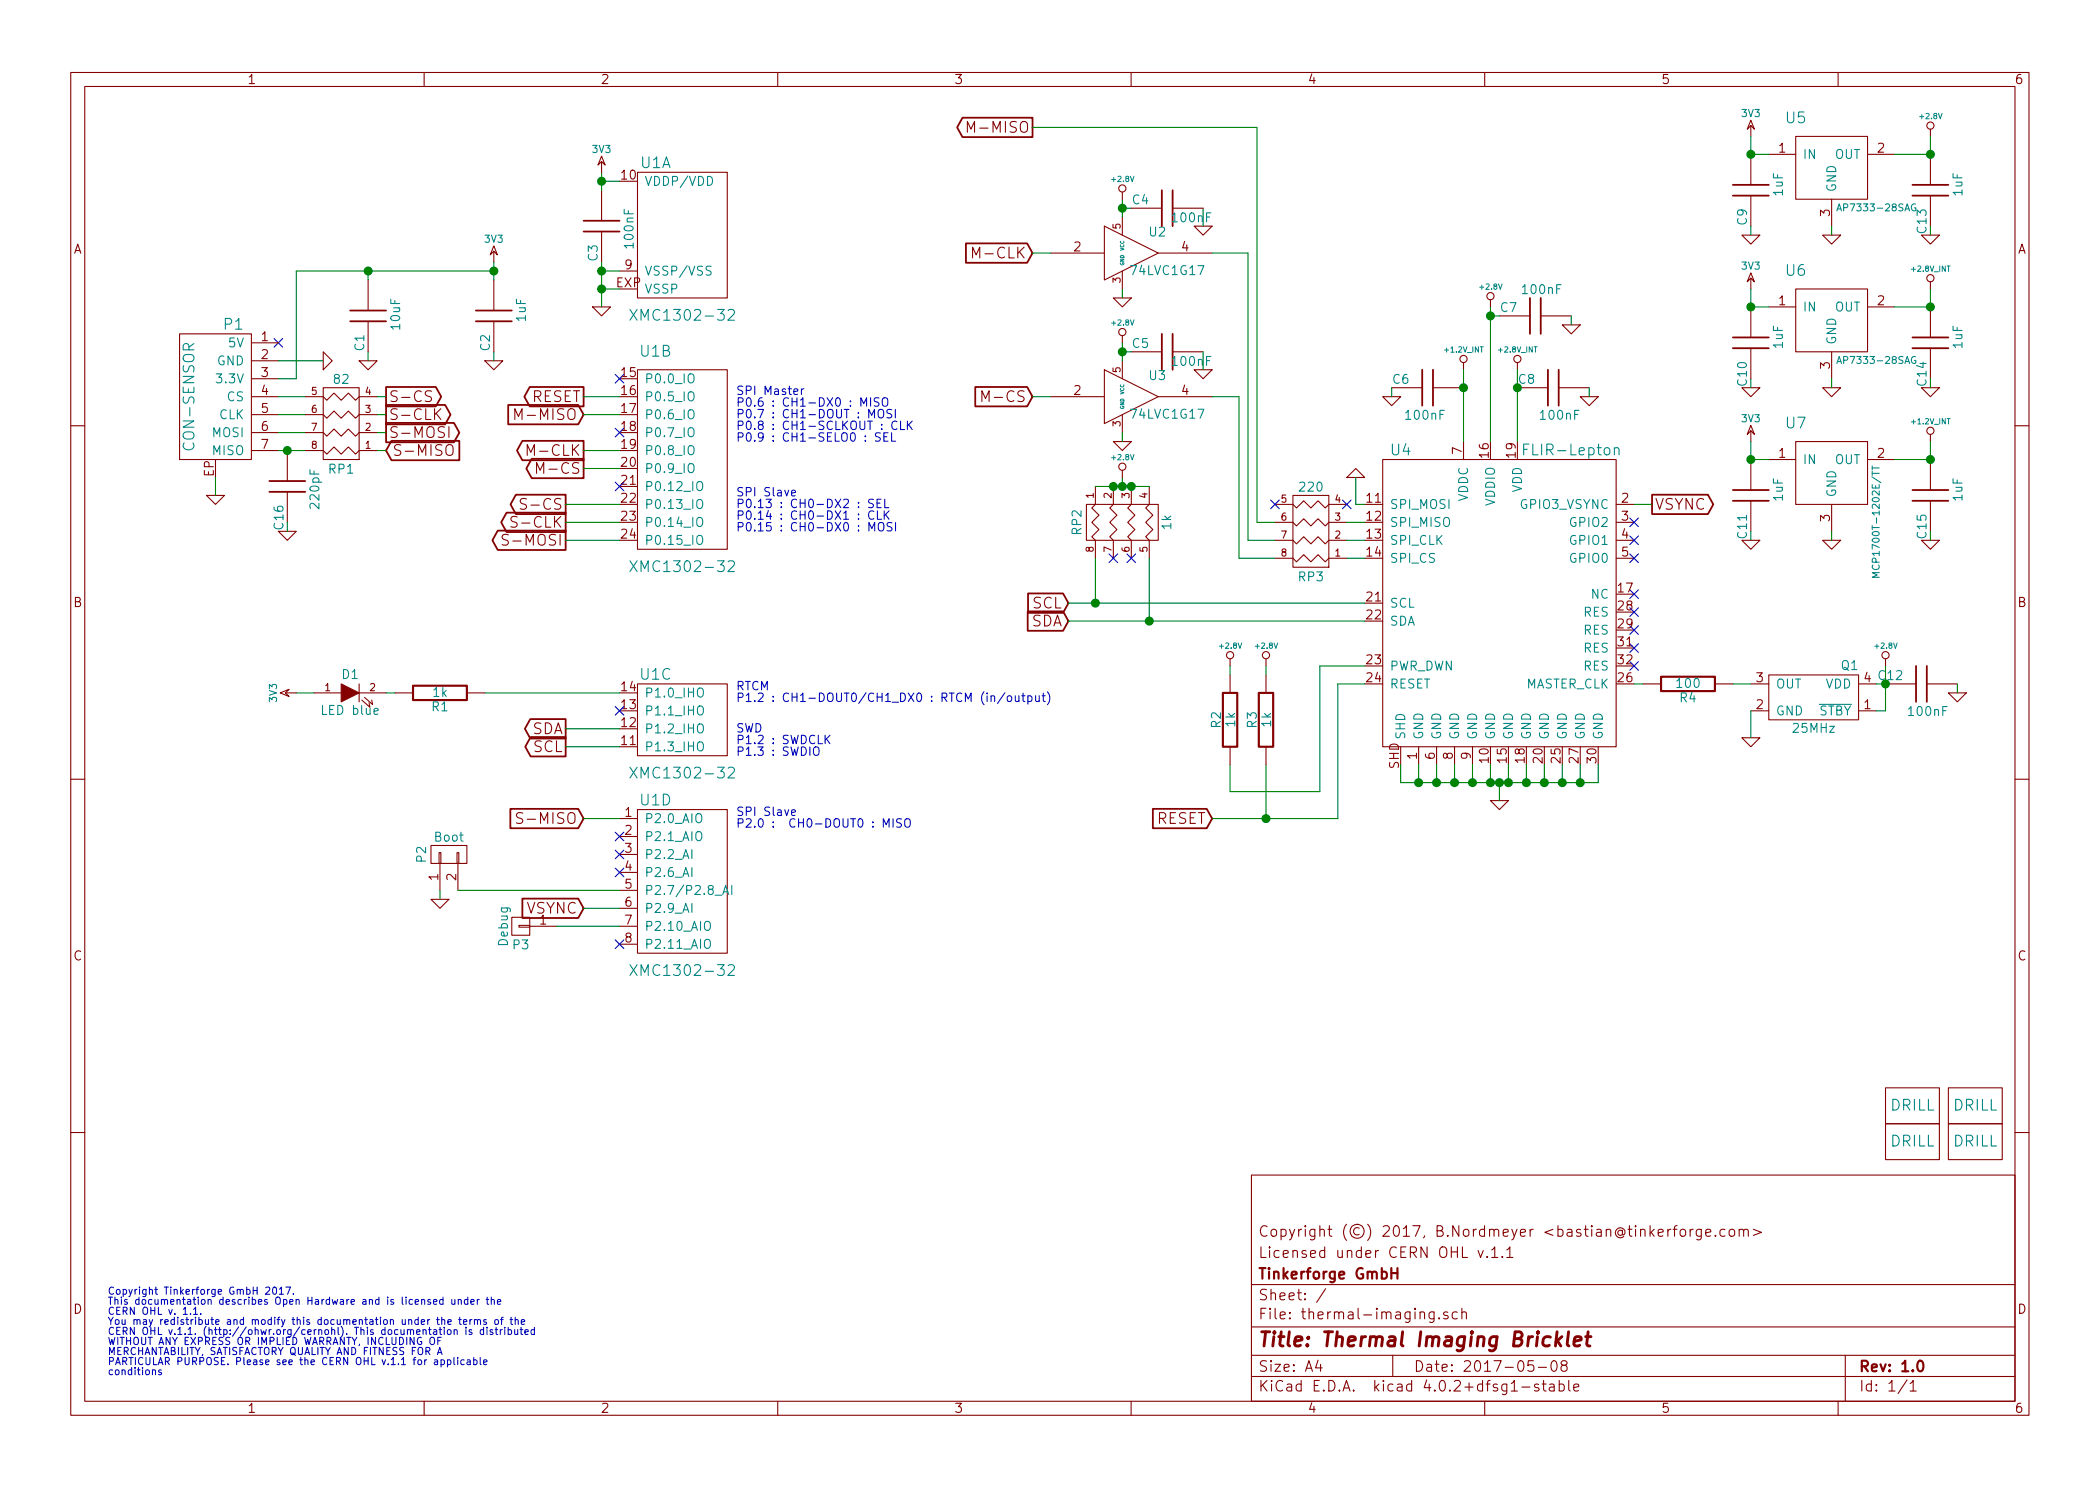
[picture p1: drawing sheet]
EESchema Schematic File Version 2
LIBS:tinkerforge
LIBS:power
LIBS:device
LIBS:transistors
LIBS:conn
LIBS:linear
LIBS:regul
LIBS:74xx
LIBS:cmos4000
LIBS:adc-dac
LIBS:memory
LIBS:xilinx
LIBS:microcontrollers
LIBS:dsp
LIBS:microchip
LIBS:analog_switches
LIBS:motorola
LIBS:texas
LIBS:intel
LIBS:audio
LIBS:interface
LIBS:digital-audio
LIBS:philips
LIBS:display
LIBS:cypress
LIBS:siliconi
LIBS:opto
LIBS:atmel
LIBS:contrib
LIBS:valves
LIBS:thermal-imaging-cache
EELAYER 25 0
EELAYER END
$Descr A4 11693 8268
encoding utf-8
Sheet 1 1
Title "Thermal Imaging Bricklet"
Date "2017-05-08"
Rev "1.0"
Comp "Tinkerforge GmbH"
Comment1 "Licensed under CERN OHL v.1.1"
Comment2 "Copyright (©) 2017, B.Nordmeyer <bastian@tinkerforge.com>"
Comment3 ""
Comment4 ""
$EndDescr
Text Notes 600  7650 0    40   ~ 0
Copyright Tinkerforge GmbH 2017.\nThis documentation describes Open Hardware and is licensed under the\nCERN OHL v. 1.1.\nYou may redistribute and modify this documentation under the terms of the\nCERN OHL v.1.1. (http://ohwr.org/cernohl). This documentation is distributed\nWITHOUT ANY EXPRESS OR IMPLIED WARRANTY, INCLUDING OF\nMERCHANTABILITY, SATISFACTORY QUALITY AND FITNESS FOR A\nPARTICULAR PURPOSE. Please see the CERN OHL v.1.1 for applicable\nconditions\n
NoConn ~ 1550 1900
$Comp
L DRILL U8
U 1 1
P 10650 6150
F 0 "U8" H 10700 6200 60  0001 C CNN
F 1 "DRILL" H 10650 6150 60  0000 C CNN
F 2 "kicad-libraries:DRILL_NP" H 10650 6150 60  0001 C CNN
F 3 "" H 10650 6150 60  0001 C CNN
	1    10650 6150
	1    0    0    -1  
$EndComp
$Comp
L DRILL U9
U 1 1
P 10650 6350
F 0 "U9" H 10700 6400 60  0001 C CNN
F 1 "DRILL" H 10650 6350 60  0000 C CNN
F 2 "kicad-libraries:DRILL_NP" H 10650 6350 60  0001 C CNN
F 3 "" H 10650 6350 60  0001 C CNN
	1    10650 6350
	1    0    0    -1  
$EndComp
$Comp
L DRILL U11
U 1 1
P 11000 6350
F 0 "U11" H 11050 6400 60  0001 C CNN
F 1 "DRILL" H 11000 6350 60  0000 C CNN
F 2 "kicad-libraries:DRILL_NP" H 11000 6350 60  0001 C CNN
F 3 "" H 11000 6350 60  0001 C CNN
	1    11000 6350
	1    0    0    -1  
$EndComp
$Comp
L DRILL U10
U 1 1
P 11000 6150
F 0 "U10" H 11050 6200 60  0001 C CNN
F 1 "DRILL" H 11000 6150 60  0000 C CNN
F 2 "kicad-libraries:DRILL_NP" H 11000 6150 60  0001 C CNN
F 3 "" H 11000 6150 60  0001 C CNN
	1    11000 6150
	1    0    0    -1  
$EndComp
$Comp
L GND #PWR01
U 1 1
P 1800 2000
F 0 "#PWR01" H 1800 2000 30  0001 C CNN
F 1 "GND" H 1800 1930 30  0001 C CNN
F 2 "" H 1800 2000 60  0001 C CNN
F 3 "" H 1800 2000 60  0001 C CNN
	1    1800 2000
	0    -1   -1   0   
$EndComp
$Comp
L CON-SENSOR2 P1
U 1 1
P 1200 2200
F 0 "P1" H 1100 2600 60  0000 C CNN
F 1 "CON-SENSOR" V 1350 2200 60  0000 C CNN
F 2 "kicad-libraries:CON-SENSOR2" H 1200 2200 60  0001 C CNN
F 3 "" H 1200 2200 60  0001 C CNN
	1    1200 2200
	-1   0    0    -1  
$EndComp
$Comp
L XMC1XXX24 U1
U 1 1
P 3800 1300
F 0 "U1" H 3650 1700 60  0000 C CNN
F 1 "XMC1302-32" H 3800 850 60  0000 C CNN
F 2 "kicad-libraries:QFN24-4x4mm-0.5mm" H 3950 2050 60  0001 C CNN
F 3 "" H 3950 2050 60  0000 C CNN
	1    3800 1300
	1    0    0    -1  
$EndComp
$Comp
L XMC1XXX24 U1
U 2 1
P 3800 2550
F 0 "U1" H 3650 3150 60  0000 C CNN
F 1 "XMC1302-32" H 3800 1950 60  0000 C CNN
F 2 "kicad-libraries:QFN24-4x4mm-0.5mm" H 3950 3300 60  0001 C CNN
F 3 "" H 3950 3300 60  0000 C CNN
	2    3800 2550
	1    0    0    -1  
$EndComp
$Comp
L XMC1XXX24 U1
U 4 1
P 3800 4900
F 0 "U1" H 3650 5350 60  0000 C CNN
F 1 "XMC1302-32" H 3800 4400 60  0000 C CNN
F 2 "kicad-libraries:QFN24-4x4mm-0.5mm" H 3950 5650 60  0001 C CNN
F 3 "" H 3950 5650 60  0000 C CNN
	4    3800 4900
	1    0    0    -1  
$EndComp
$Comp
L XMC1XXX24 U1
U 3 1
P 3800 4000
F 0 "U1" H 3650 4250 60  0000 C CNN
F 1 "XMC1302-32" H 3800 3700 60  0000 C CNN
F 2 "kicad-libraries:QFN24-4x4mm-0.5mm" H 3950 4750 60  0001 C CNN
F 3 "" H 3950 4750 60  0000 C CNN
	3    3800 4000
	1    0    0    -1  
$EndComp
$Comp
L GND #PWR02
U 1 1
P 1200 2750
F 0 "#PWR02" H 1200 2750 30  0001 C CNN
F 1 "GND" H 1200 2680 30  0001 C CNN
F 2 "" H 1200 2750 60  0001 C CNN
F 3 "" H 1200 2750 60  0001 C CNN
	1    1200 2750
	1    0    0    -1  
$EndComp
$Comp
L GND #PWR03
U 1 1
P 3350 1700
F 0 "#PWR03" H 3350 1700 30  0001 C CNN
F 1 "GND" H 3350 1630 30  0001 C CNN
F 2 "" H 3350 1700 60  0001 C CNN
F 3 "" H 3350 1700 60  0001 C CNN
	1    3350 1700
	1    0    0    -1  
$EndComp
$Comp
L C C1
U 1 1
P 2050 1750
F 0 "C1" V 2100 1850 50  0000 L CNN
F 1 "10uF" V 1900 1650 50  0000 L CNN
F 2 "kicad-libraries:C0805" H 2050 1750 60  0001 C CNN
F 3 "" H 2050 1750 60  0001 C CNN
	1    2050 1750
	-1   0    0    1   
$EndComp
$Comp
L C C2
U 1 1
P 2750 1750
F 0 "C2" V 2800 1850 50  0000 L CNN
F 1 "1uF" V 2600 1650 50  0000 L CNN
F 2 "kicad-libraries:C0603F" H 2750 1750 60  0001 C CNN
F 3 "" H 2750 1750 60  0001 C CNN
	1    2750 1750
	-1   0    0    1   
$EndComp
$Comp
L GND #PWR04
U 1 1
P 2750 2000
F 0 "#PWR04" H 2750 2000 30  0001 C CNN
F 1 "GND" H 2750 1930 30  0001 C CNN
F 2 "" H 2750 2000 60  0001 C CNN
F 3 "" H 2750 2000 60  0001 C CNN
	1    2750 2000
	1    0    0    -1  
$EndComp
$Comp
L GND #PWR05
U 1 1
P 2050 2000
F 0 "#PWR05" H 2050 2000 30  0001 C CNN
F 1 "GND" H 2050 1930 30  0001 C CNN
F 2 "" H 2050 2000 60  0001 C CNN
F 3 "" H 2050 2000 60  0001 C CNN
	1    2050 2000
	1    0    0    -1  
$EndComp
$Comp
L C C3
U 1 1
P 3350 1250
F 0 "C3" V 3400 1350 50  0000 L CNN
F 1 "100nF" V 3200 1150 50  0000 L CNN
F 2 "kicad-libraries:C0603F" H 3350 1250 60  0001 C CNN
F 3 "" H 3350 1250 60  0001 C CNN
	1    3350 1250
	-1   0    0    1   
$EndComp
$Comp
L GND #PWR06
U 1 1
P 1600 2950
F 0 "#PWR06" H 1600 2950 30  0001 C CNN
F 1 "GND" H 1600 2880 30  0001 C CNN
F 2 "" H 1600 2950 60  0001 C CNN
F 3 "" H 1600 2950 60  0001 C CNN
	1    1600 2950
	1    0    0    -1  
$EndComp
Text GLabel 3250 4550 0    60   Input ~ 0
S-MISO
Text GLabel 3150 3000 0    60   Output ~ 0
S-MOSI
Text GLabel 3150 2900 0    60   Output ~ 0
S-CLK
Text GLabel 3150 2800 0    60   Output ~ 0
S-CS
Text GLabel 3250 2200 0    60   Output ~ 0
RESET
Text Notes 4100 2450 0    47   ~ 0
SPI Master\nP0.6 : CH1-DX0 : MISO\nP0.7 : CH1-DOUT : MOSI\nP0.8 : CH1-SCLKOUT : CLK\nP0.9 : CH1-SELO0 : SEL\n
Text Notes 4100 2950 0    47   ~ 0
SPI Slave\nP0.13 : CH0-DX2 : SEL\nP0.14 : CH0-DX1 : CLK\nP0.15 : CH0-DX0 : MOSI
Text Notes 4100 3900 0    47   ~ 0
RTCM\nP1.2 : CH1-DOUT0/CH1_DX0 : RTCM (in/output)
Text Notes 4100 4600 0    47   ~ 0
SPI Slave\nP2.0 :  CH0-DOUT0 : MISO\n
Text Notes 4100 4200 0    47   ~ 0
SWD\nP1.2 : SWDCLK\nP1.3 : SWDIO\n
$Comp
L LED D1
U 1 1
P 1950 3850
F 0 "D1" H 1950 3950 50  0000 C CNN
F 1 "LED blue" H 1950 3750 50  0000 C CNN
F 2 "kicad-libraries:D0603F" H 1950 3850 50  0001 C CNN
F 3 "" H 1950 3850 50  0000 C CNN
	1    1950 3850
	1    0    0    -1  
$EndComp
$Comp
L CONN_01X02 P2
U 1 1
P 2500 4750
F 0 "P2" H 2500 4900 50  0000 C CNN
F 1 "Boot" V 2600 4750 50  0000 C CNN
F 2 "kicad-libraries:SolderJumper" H 2500 4650 50  0001 C CNN
F 3 "" H 2500 4650 50  0000 C CNN
	1    2500 4750
	0    -1   -1   0   
$EndComp
$Comp
L GND #PWR07
U 1 1
P 2450 5000
F 0 "#PWR07" H 2450 5000 30  0001 C CNN
F 1 "GND" H 2450 4930 30  0001 C CNN
F 2 "" H 2450 5000 60  0001 C CNN
F 3 "" H 2450 5000 60  0001 C CNN
	1    2450 5000
	-1   0    0    -1  
$EndComp
Text GLabel 2150 2500 2    60   Input ~ 0
S-MISO
Text GLabel 2150 2400 2    60   Output ~ 0
S-MOSI
Text GLabel 2150 2300 2    60   Output ~ 0
S-CLK
Text GLabel 2150 2200 2    60   Output ~ 0
S-CS
Text GLabel 3250 2300 0    60   Input ~ 0
M-MISO
Text GLabel 3250 2500 0    60   Output ~ 0
M-CLK
Text GLabel 3250 2600 0    60   Output ~ 0
M-CS
Wire Wire Line
	1550 2000 1800 2000
Wire Wire Line
	3350 1450 3350 1700
Wire Wire Line
	3350 1500 3450 1500
Wire Wire Line
	3450 1600 3350 1600
Connection ~ 3350 1600
Connection ~ 2750 1500
Wire Wire Line
	1650 1500 2750 1500
Wire Wire Line
	1650 1500 1650 2100
Wire Wire Line
	2050 1550 2050 1500
Wire Wire Line
	2050 2000 2050 1950
Wire Wire Line
	2750 2000 2750 1950
Wire Wire Line
	2750 1450 2750 1550
Connection ~ 2050 1500
Wire Wire Line
	3450 1000 3350 1000
Wire Wire Line
	3350 950  3350 1050
Connection ~ 3350 1500
Connection ~ 3350 1000
Wire Wire Line
	1200 2750 1200 2650
Wire Wire Line
	1650 3850 1750 3850
Wire Wire Line
	2450 5000 2450 4950
Wire Wire Line
	2150 3850 2200 3850
Wire Wire Line
	1550 2500 1700 2500
Wire Wire Line
	1550 2400 1700 2400
Wire Wire Line
	1550 2300 1700 2300
Wire Wire Line
	1550 2200 1700 2200
Wire Wire Line
	2100 2200 2150 2200
Wire Wire Line
	2150 2300 2100 2300
Wire Wire Line
	2100 2400 2150 2400
Wire Wire Line
	2150 2500 2100 2500
Wire Wire Line
	3150 3000 3450 3000
Wire Wire Line
	3150 2900 3450 2900
Wire Wire Line
	3150 2800 3450 2800
Wire Wire Line
	3450 2600 3250 2600
Wire Wire Line
	3250 2500 3450 2500
Wire Wire Line
	3250 2300 3450 2300
Wire Wire Line
	3450 4550 3250 4550
Wire Wire Line
	3250 2200 3450 2200
NoConn ~ 3450 4850
NoConn ~ 3450 4750
Wire Wire Line
	1650 2100 1550 2100
$Comp
L R_PACK4 RP1
U 1 1
P 1900 2150
F 0 "RP1" H 1900 2600 50  0000 C CNN
F 1 "82" H 1900 2100 50  0000 C CNN
F 2 "kicad-libraries:4X0402" H 1900 2150 50  0001 C CNN
F 3 "" H 1900 2150 50  0000 C CNN
	1    1900 2150
	-1   0    0    1   
$EndComp
$Comp
L R R1
U 1 1
P 2450 3850
F 0 "R1" V 2530 3850 50  0000 C CNN
F 1 "1k" V 2450 3850 50  0000 C CNN
F 2 "kicad-libraries:R0603F" H 2450 3850 60  0001 C CNN
F 3 "" H 2450 3850 60  0000 C CNN
	1    2450 3850
	0    1    1    0   
$EndComp
$Comp
L FLIR-Lepton U4
U 1 1
P 8350 3350
F 0 "U4" H 7800 4200 60  0000 C CNN
F 1 "FLIR-Lepton" H 8750 4200 60  0000 C CNN
F 2 "kicad-libraries:Lepton_105028" H 8350 3550 20  0001 C CNN
F 3 "" H 8350 3550 20  0000 C CNN
	1    8350 3350
	1    0    0    -1  
$EndComp
Text GLabel 5750 700  0    60   Output ~ 0
M-MISO
Text GLabel 5750 1400 0    60   Input ~ 0
M-CLK
Text GLabel 5750 2200 0    60   Input ~ 0
M-CS
$Comp
L R_PACK4 RP3
U 1 1
P 7300 2750
F 0 "RP3" H 7300 3200 50  0000 C CNN
F 1 "220" H 7300 2700 50  0000 C CNN
F 2 "kicad-libraries:0603X4" H 7300 2750 50  0001 C CNN
F 3 "" H 7300 2750 50  0000 C CNN
	1    7300 2750
	-1   0    0    1   
$EndComp
$Comp
L R_PACK4 RP2
U 1 1
P 6450 2900
F 0 "RP2" H 6450 3350 50  0000 C CNN
F 1 "1k" H 6450 2850 50  0000 C CNN
F 2 "kicad-libraries:0603X4" H 6450 2900 50  0001 C CNN
F 3 "" H 6450 2900 50  0000 C CNN
	1    6450 2900
	0    -1   1    0   
$EndComp
$Comp
L 3V3 #PWR08
U 1 1
P 3350 950
F 0 "#PWR08" H 3350 1050 40  0001 C CNN
F 1 "3V3" H 3350 1075 40  0000 C CNN
F 2 "" H 3350 950 60  0000 C CNN
F 3 "" H 3350 950 60  0000 C CNN
	1    3350 950 
	1    0    0    -1  
$EndComp
$Comp
L 3V3 #PWR09
U 1 1
P 2750 1450
F 0 "#PWR09" H 2750 1550 40  0001 C CNN
F 1 "3V3" H 2750 1575 40  0000 C CNN
F 2 "" H 2750 1450 60  0000 C CNN
F 3 "" H 2750 1450 60  0000 C CNN
	1    2750 1450
	1    0    0    -1  
$EndComp
$Comp
L 3V3 #PWR010
U 1 1
P 1650 3850
F 0 "#PWR010" H 1650 3950 40  0001 C CNN
F 1 "3V3" H 1650 3975 40  0000 C CNN
F 2 "" H 1650 3850 60  0000 C CNN
F 3 "" H 1650 3850 60  0000 C CNN
	1    1650 3850
	0    -1   -1   0   
$EndComp
Wire Wire Line
	6100 2700 6400 2700
Wire Wire Line
	6250 2650 6250 2700
Connection ~ 6250 2700
Connection ~ 6200 2700
Connection ~ 6300 2700
Text GLabel 6750 4550 0    60   Input ~ 0
RESET
$Comp
L R R2
U 1 1
P 6850 4000
F 0 "R2" V 6930 4000 50  0000 C CNN
F 1 "1k" V 6850 4000 50  0000 C CNN
F 2 "kicad-libraries:R0603F" H 6850 4000 60  0001 C CNN
F 3 "" H 6850 4000 60  0000 C CNN
	1    6850 4000
	-1   0    0    1   
$EndComp
$Comp
L R R3
U 1 1
P 7050 4000
F 0 "R3" V 7130 4000 50  0000 C CNN
F 1 "1k" V 7050 4000 50  0000 C CNN
F 2 "kicad-libraries:R0603F" H 7050 4000 60  0001 C CNN
F 3 "" H 7050 4000 60  0000 C CNN
	1    7050 4000
	-1   0    0    1   
$EndComp
Wire Wire Line
	7350 4400 7350 3700
Wire Wire Line
	7350 3700 7600 3700
Wire Wire Line
	7600 3800 7450 3800
Wire Wire Line
	7450 3800 7450 4550
Wire Wire Line
	7450 4550 6750 4550
Wire Wire Line
	6850 4400 6850 4250
Wire Wire Line
	7050 4250 7050 4550
Connection ~ 7050 4550
Text GLabel 5950 3450 0    60   Input ~ 0
SDA
Text GLabel 5950 3350 0    60   Input ~ 0
SCL
Text GLabel 3150 4150 0    60   Output ~ 0
SCL
Text GLabel 3150 4050 0    60   Output ~ 0
SDA
Wire Wire Line
	5950 3350 7600 3350
Wire Wire Line
	6100 3350 6100 3100
Wire Wire Line
	6400 3100 6400 3450
Wire Wire Line
	5950 3450 7600 3450
Connection ~ 6400 3450
Connection ~ 6100 3350
NoConn ~ 6200 3100
NoConn ~ 6300 3100
Wire Wire Line
	7000 2900 7100 2900
Wire Wire Line
	6950 3000 7100 3000
Wire Wire Line
	6900 3100 7100 3100
Wire Wire Line
	7500 3100 7600 3100
Wire Wire Line
	7600 3000 7500 3000
Wire Wire Line
	7500 2900 7600 2900
$Comp
L GND #PWR011
U 1 1
P 8350 4450
F 0 "#PWR011" H 8350 4450 30  0001 C CNN
F 1 "GND" H 8350 4380 30  0001 C CNN
F 2 "" H 8350 4450 60  0001 C CNN
F 3 "" H 8350 4450 60  0001 C CNN
	1    8350 4450
	-1   0    0    -1  
$EndComp
Wire Wire Line
	7800 4250 7800 4350
Wire Wire Line
	7800 4350 8900 4350
Wire Wire Line
	8900 4350 8900 4250
Wire Wire Line
	8300 4250 8300 4350
Connection ~ 8300 4350
Wire Wire Line
	8200 4250 8200 4350
Connection ~ 8200 4350
Wire Wire Line
	8100 4250 8100 4350
Connection ~ 8100 4350
Wire Wire Line
	8000 4250 8000 4350
Connection ~ 8000 4350
Wire Wire Line
	7900 4250 7900 4350
Connection ~ 7900 4350
Wire Wire Line
	8400 4250 8400 4350
Connection ~ 8400 4350
Wire Wire Line
	8500 4250 8500 4350
Connection ~ 8500 4350
Wire Wire Line
	8600 4250 8600 4350
Connection ~ 8600 4350
Wire Wire Line
	8700 4250 8700 4350
Connection ~ 8700 4350
Wire Wire Line
	8800 4350 8800 4250
Connection ~ 8800 4350
Wire Wire Line
	8350 4450 8350 4350
Connection ~ 8350 4350
$Comp
L 74LVC1G17 U2
U 1 1
P 6300 1400
F 0 "U2" H 6445 1515 50  0000 C CNN
F 1 "74LVC1G17" H 6500 1300 50  0000 C CNN
F 2 "kicad-libraries:SOT23-5" H 6395 1265 50  0001 C CNN
F 3 "" H 6445 1515 50  0000 C CNN
	1    6300 1400
	1    0    0    -1  
$EndComp
$Comp
L GND #PWR012
U 1 1
P 7550 2650
F 0 "#PWR012" H 7550 2650 30  0001 C CNN
F 1 "GND" H 7550 2580 30  0001 C CNN
F 2 "" H 7550 2650 60  0001 C CNN
F 3 "" H 7550 2650 60  0001 C CNN
	1    7550 2650
	1    0    0    1   
$EndComp
Wire Wire Line
	7600 2800 7550 2800
Wire Wire Line
	7550 2800 7550 2650
NoConn ~ 7500 2800
NoConn ~ 7100 2800
$Comp
L 74LVC1G17 U3
U 1 1
P 6300 2200
F 0 "U3" H 6445 2315 50  0000 C CNN
F 1 "74LVC1G17" H 6500 2100 50  0000 C CNN
F 2 "kicad-libraries:SOT23-5" H 6395 2065 50  0001 C CNN
F 3 "" H 6445 2315 50  0000 C CNN
	1    6300 2200
	1    0    0    -1  
$EndComp
$Comp
L GND #PWR013
U 1 1
P 6250 2450
F 0 "#PWR013" H 6250 2450 30  0001 C CNN
F 1 "GND" H 6250 2380 30  0001 C CNN
F 2 "" H 6250 2450 60  0001 C CNN
F 3 "" H 6250 2450 60  0001 C CNN
	1    6250 2450
	-1   0    0    -1  
$EndComp
$Comp
L GND #PWR014
U 1 1
P 6250 1650
F 0 "#PWR014" H 6250 1650 30  0001 C CNN
F 1 "GND" H 6250 1580 30  0001 C CNN
F 2 "" H 6250 1650 60  0001 C CNN
F 3 "" H 6250 1650 60  0001 C CNN
	1    6250 1650
	-1   0    0    -1  
$EndComp
Wire Wire Line
	5750 700  7000 700 
Wire Wire Line
	7000 700  7000 2900
Wire Wire Line
	6750 1400 6950 1400
Wire Wire Line
	6950 1400 6950 3000
Wire Wire Line
	6750 2200 6900 2200
Wire Wire Line
	6900 2200 6900 3100
Wire Wire Line
	5750 2200 5850 2200
Wire Wire Line
	5750 1400 5850 1400
Wire Wire Line
	6250 1650 6250 1600
Wire Wire Line
	6250 2450 6250 2400
$Comp
L C C6
U 1 1
P 7950 2150
F 0 "C6" V 8000 2250 50  0000 L CNN
F 1 "100nF" V 7800 2050 50  0000 L CNN
F 2 "kicad-libraries:C0603F" H 7950 2150 60  0001 C CNN
F 3 "" H 7950 2150 60  0001 C CNN
	1    7950 2150
	0    -1   -1   0   
$EndComp
$Comp
L C C5
U 1 1
P 6500 1950
F 0 "C5" V 6550 2050 50  0000 L CNN
F 1 "100nF" V 6450 1700 50  0000 L CNN
F 2 "kicad-libraries:C0603F" H 6500 1950 60  0001 C CNN
F 3 "" H 6500 1950 60  0001 C CNN
	1    6500 1950
	0    -1   -1   0   
$EndComp
$Comp
L GND #PWR015
U 1 1
P 6700 1250
F 0 "#PWR015" H 6700 1250 30  0001 C CNN
F 1 "GND" H 6700 1180 30  0001 C CNN
F 2 "" H 6700 1250 60  0001 C CNN
F 3 "" H 6700 1250 60  0001 C CNN
	1    6700 1250
	-1   0    0    -1  
$EndComp
$Comp
L GND #PWR016
U 1 1
P 6700 2050
F 0 "#PWR016" H 6700 2050 30  0001 C CNN
F 1 "GND" H 6700 1980 30  0001 C CNN
F 2 "" H 6700 2050 60  0001 C CNN
F 3 "" H 6700 2050 60  0001 C CNN
	1    6700 2050
	-1   0    0    -1  
$EndComp
Wire Wire Line
	6700 2050 6700 1950
Wire Wire Line
	6700 1250 6700 1150
Wire Wire Line
	6300 1150 6250 1150
Wire Wire Line
	6250 1100 6250 1200
Wire Wire Line
	6300 1950 6250 1950
Wire Wire Line
	6250 1900 6250 2000
$Comp
L +2.8V #PWR017
U 1 1
P 6250 1100
F 0 "#PWR017" H 6250 1240 20  0001 C CNN
F 1 "+2.8V" H 6250 1210 30  0000 C CNN
F 2 "" H 6250 1100 60  0000 C CNN
F 3 "" H 6250 1100 60  0000 C CNN
	1    6250 1100
	1    0    0    -1  
$EndComp
$Comp
L +2.8V #PWR018
U 1 1
P 6250 1900
F 0 "#PWR018" H 6250 2040 20  0001 C CNN
F 1 "+2.8V" H 6250 2010 30  0000 C CNN
F 2 "" H 6250 1900 60  0000 C CNN
F 3 "" H 6250 1900 60  0000 C CNN
	1    6250 1900
	1    0    0    -1  
$EndComp
$Comp
L +2.8V #PWR019
U 1 1
P 6250 2650
F 0 "#PWR019" H 6250 2790 20  0001 C CNN
F 1 "+2.8V" H 6250 2760 30  0000 C CNN
F 2 "" H 6250 2650 60  0000 C CNN
F 3 "" H 6250 2650 60  0000 C CNN
	1    6250 2650
	1    0    0    -1  
$EndComp
$Comp
L +2.8V #PWR020
U 1 1
P 6850 3700
F 0 "#PWR020" H 6850 3840 20  0001 C CNN
F 1 "+2.8V" H 6850 3810 30  0000 C CNN
F 2 "" H 6850 3700 60  0000 C CNN
F 3 "" H 6850 3700 60  0000 C CNN
	1    6850 3700
	1    0    0    -1  
$EndComp
$Comp
L +2.8V #PWR021
U 1 1
P 7050 3700
F 0 "#PWR021" H 7050 3840 20  0001 C CNN
F 1 "+2.8V" H 7050 3810 30  0000 C CNN
F 2 "" H 7050 3700 60  0000 C CNN
F 3 "" H 7050 3700 60  0000 C CNN
	1    7050 3700
	1    0    0    -1  
$EndComp
Wire Wire Line
	6850 3750 6850 3700
Wire Wire Line
	7050 3750 7050 3700
Connection ~ 6250 1950
Connection ~ 6250 1150
$Comp
L +2.8V #PWR022
U 1 1
P 8300 1700
F 0 "#PWR022" H 8300 1840 20  0001 C CNN
F 1 "+2.8V" H 8300 1810 30  0000 C CNN
F 2 "" H 8300 1700 60  0000 C CNN
F 3 "" H 8300 1700 60  0000 C CNN
	1    8300 1700
	1    0    0    -1  
$EndComp
$Comp
L +2.8V #PWR023
U 1 1
P 10750 750
F 0 "#PWR023" H 10750 890 20  0001 C CNN
F 1 "+2.8V" H 10750 860 30  0000 C CNN
F 2 "" H 10750 750 60  0000 C CNN
F 3 "" H 10750 750 60  0000 C CNN
	1    10750 750 
	1    0    0    -1  
$EndComp
$Comp
L +2.8V_INT #PWR024
U 1 1
P 8450 2050
F 0 "#PWR024" H 8450 2190 20  0001 C CNN
F 1 "+2.8V_INT" H 8450 2160 30  0000 C CNN
F 2 "" H 8450 2050 60  0000 C CNN
F 3 "" H 8450 2050 60  0000 C CNN
	1    8450 2050
	1    0    0    -1  
$EndComp
$Comp
L +2.8V_INT #PWR025
U 1 1
P 10750 1600
F 0 "#PWR025" H 10750 1740 20  0001 C CNN
F 1 "+2.8V_INT" H 10750 1710 30  0000 C CNN
F 2 "" H 10750 1600 60  0000 C CNN
F 3 "" H 10750 1600 60  0000 C CNN
	1    10750 1600
	1    0    0    -1  
$EndComp
$Comp
L +1.2V_INT #PWR026
U 1 1
P 10750 2450
F 0 "#PWR026" H 10750 2590 20  0001 C CNN
F 1 "+1.2V_INT" H 10750 2560 30  0000 C CNN
F 2 "" H 10750 2450 60  0000 C CNN
F 3 "" H 10750 2450 60  0000 C CNN
	1    10750 2450
	1    0    0    -1  
$EndComp
$Comp
L +1.2V_INT #PWR027
U 1 1
P 8150 2050
F 0 "#PWR027" H 8150 2190 20  0001 C CNN
F 1 "+1.2V_INT" H 8150 2160 30  0000 C CNN
F 2 "" H 8150 2050 60  0000 C CNN
F 3 "" H 8150 2050 60  0000 C CNN
	1    8150 2050
	1    0    0    -1  
$EndComp
$Comp
L C C8
U 1 1
P 8650 2150
F 0 "C8" V 8700 2250 50  0000 L CNN
F 1 "100nF" V 8500 2000 50  0000 L CNN
F 2 "kicad-libraries:C0603F" H 8650 2150 60  0001 C CNN
F 3 "" H 8650 2150 60  0001 C CNN
	1    8650 2150
	0    -1   -1   0   
$EndComp
$Comp
L C C7
U 1 1
P 8550 1750
F 0 "C7" V 8600 1850 50  0000 L CNN
F 1 "100nF" V 8700 1600 50  0000 L CNN
F 2 "kicad-libraries:C0603F" H 8550 1750 60  0001 C CNN
F 3 "" H 8550 1750 60  0001 C CNN
	1    8550 1750
	0    -1   -1   0   
$EndComp
$Comp
L GND #PWR028
U 1 1
P 7750 2200
F 0 "#PWR028" H 7750 2200 30  0001 C CNN
F 1 "GND" H 7750 2130 30  0001 C CNN
F 2 "" H 7750 2200 60  0001 C CNN
F 3 "" H 7750 2200 60  0001 C CNN
	1    7750 2200
	-1   0    0    -1  
$EndComp
$Comp
L GND #PWR029
U 1 1
P 8850 2200
F 0 "#PWR029" H 8850 2200 30  0001 C CNN
F 1 "GND" H 8850 2130 30  0001 C CNN
F 2 "" H 8850 2200 60  0001 C CNN
F 3 "" H 8850 2200 60  0001 C CNN
	1    8850 2200
	-1   0    0    -1  
$EndComp
$Comp
L GND #PWR030
U 1 1
P 8750 1800
F 0 "#PWR030" H 8750 1800 30  0001 C CNN
F 1 "GND" H 8750 1730 30  0001 C CNN
F 2 "" H 8750 1800 60  0001 C CNN
F 3 "" H 8750 1800 60  0001 C CNN
	1    8750 1800
	-1   0    0    -1  
$EndComp
Wire Wire Line
	8300 1700 8300 2450
Wire Wire Line
	8300 1750 8350 1750
Wire Wire Line
	8750 1750 8750 1800
Wire Wire Line
	8850 2150 8850 2200
Wire Wire Line
	8450 2050 8450 2450
Connection ~ 8450 2150
Connection ~ 8300 1750
Wire Wire Line
	8150 2050 8150 2450
Connection ~ 8150 2150
Wire Wire Line
	7750 2200 7750 2150
Wire Wire Line
	6850 4400 7350 4400
NoConn ~ 9100 3400
NoConn ~ 9100 3500
NoConn ~ 9100 3600
NoConn ~ 9100 3700
NoConn ~ 9100 2900
NoConn ~ 9100 3000
NoConn ~ 9100 3100
Text GLabel 9200 2800 2    60   Output ~ 0
VSYNC
Text GLabel 3250 5050 0    60   Input ~ 0
VSYNC
$Comp
L +2.8V #PWR031
U 1 1
P 10500 3700
F 0 "#PWR031" H 10500 3840 20  0001 C CNN
F 1 "+2.8V" H 10500 3810 30  0000 C CNN
F 2 "" H 10500 3700 60  0000 C CNN
F 3 "" H 10500 3700 60  0000 C CNN
	1    10500 3700
	1    0    0    -1  
$EndComp
$Comp
L Oscillator Q1
U 1 1
P 10100 3900
F 0 "Q1" H 9900 4100 50  0000 C CNN
F 1 "25MHz" H 10100 3750 50  0000 C CNN
F 2 "kicad-libraries:CRYSTAL_5032" H 10100 3900 20  0001 C CNN
F 3 "" H 10100 3900 20  0000 C CNN
	1    10100 3900
	-1   0    0    -1  
$EndComp
$Comp
L R R4
U 1 1
P 9400 3800
F 0 "R4" V 9480 3800 50  0000 C CNN
F 1 "100" V 9400 3800 50  0000 C CNN
F 2 "kicad-libraries:R0603F" H 9400 3800 60  0001 C CNN
F 3 "" H 9400 3800 60  0000 C CNN
	1    9400 3800
	0    1    1    0   
$EndComp
$Comp
L C C4
U 1 1
P 6500 1150
F 0 "C4" V 6550 1250 50  0000 L CNN
F 1 "100nF" V 6450 900 50  0000 L CNN
F 2 "kicad-libraries:C0603F" H 6500 1150 60  0001 C CNN
F 3 "" H 6500 1150 60  0001 C CNN
	1    6500 1150
	0    -1   -1   0   
$EndComp
$Comp
L GND #PWR032
U 1 1
P 9750 4100
F 0 "#PWR032" H 9750 4100 30  0001 C CNN
F 1 "GND" H 9750 4030 30  0001 C CNN
F 2 "" H 9750 4100 60  0001 C CNN
F 3 "" H 9750 4100 60  0001 C CNN
	1    9750 4100
	-1   0    0    -1  
$EndComp
Wire Wire Line
	9750 4100 9750 3950
Wire Wire Line
	9100 3800 9150 3800
Wire Wire Line
	9650 3800 9750 3800
Wire Wire Line
	10500 3950 10450 3950
Wire Wire Line
	10500 3700 10500 3950
Wire Wire Line
	10500 3800 10450 3800
$Comp
L C C12
U 1 1
P 10700 3800
F 0 "C12" V 10750 3900 50  0000 L CNN
F 1 "100nF" V 10550 3650 50  0000 L CNN
F 2 "kicad-libraries:C0603F" H 10700 3800 60  0001 C CNN
F 3 "" H 10700 3800 60  0001 C CNN
	1    10700 3800
	0    -1   -1   0   
$EndComp
$Comp
L GND #PWR033
U 1 1
P 10900 3850
F 0 "#PWR033" H 10900 3850 30  0001 C CNN
F 1 "GND" H 10900 3780 30  0001 C CNN
F 2 "" H 10900 3850 60  0001 C CNN
F 3 "" H 10900 3850 60  0001 C CNN
	1    10900 3850
	-1   0    0    -1  
$EndComp
Wire Wire Line
	10900 3800 10900 3850
Connection ~ 10500 3800
$Comp
L AP7333 U5
U 1 1
P 10200 850
F 0 "U5" H 10000 1050 60  0000 C CNN
F 1 "AP7333-28SAG" H 10450 550 39  0000 C CNN
F 2 "kicad-libraries:SOT23-3" H 10200 850 60  0001 C CNN
F 3 "" H 10200 850 60  0000 C CNN
	1    10200 850 
	1    0    0    -1  
$EndComp
$Comp
L C C9
U 1 1
P 9750 1050
F 0 "C9" V 9800 1150 50  0000 L CNN
F 1 "1uF" V 9600 950 50  0000 L CNN
F 2 "kicad-libraries:C0603F" H 9750 1050 60  0001 C CNN
F 3 "" H 9750 1050 60  0001 C CNN
	1    9750 1050
	-1   0    0    1   
$EndComp
$Comp
L C C13
U 1 1
P 10750 1050
F 0 "C13" V 10800 1150 50  0000 L CNN
F 1 "1uF" V 10600 950 50  0000 L CNN
F 2 "kicad-libraries:C0603F" H 10750 1050 60  0001 C CNN
F 3 "" H 10750 1050 60  0001 C CNN
	1    10750 1050
	-1   0    0    1   
$EndComp
$Comp
L GND #PWR034
U 1 1
P 10200 1300
F 0 "#PWR034" H 10200 1300 30  0001 C CNN
F 1 "GND" H 10200 1230 30  0001 C CNN
F 2 "" H 10200 1300 60  0001 C CNN
F 3 "" H 10200 1300 60  0001 C CNN
	1    10200 1300
	-1   0    0    -1  
$EndComp
$Comp
L GND #PWR035
U 1 1
P 9750 1300
F 0 "#PWR035" H 9750 1300 30  0001 C CNN
F 1 "GND" H 9750 1230 30  0001 C CNN
F 2 "" H 9750 1300 60  0001 C CNN
F 3 "" H 9750 1300 60  0001 C CNN
	1    9750 1300
	-1   0    0    -1  
$EndComp
$Comp
L GND #PWR036
U 1 1
P 10750 1300
F 0 "#PWR036" H 10750 1300 30  0001 C CNN
F 1 "GND" H 10750 1230 30  0001 C CNN
F 2 "" H 10750 1300 60  0001 C CNN
F 3 "" H 10750 1300 60  0001 C CNN
	1    10750 1300
	-1   0    0    -1  
$EndComp
$Comp
L 3V3 #PWR037
U 1 1
P 9750 750
F 0 "#PWR037" H 9750 850 40  0001 C CNN
F 1 "3V3" H 9750 875 40  0000 C CNN
F 2 "" H 9750 750 60  0000 C CNN
F 3 "" H 9750 750 60  0000 C CNN
	1    9750 750 
	1    0    0    -1  
$EndComp
Wire Wire Line
	9850 850  9750 850 
Wire Wire Line
	9750 850  9750 750 
Wire Wire Line
	9750 1300 9750 1250
Wire Wire Line
	10200 1300 10200 1250
Wire Wire Line
	10750 1300 10750 1250
Wire Wire Line
	10550 850  10750 850 
Wire Wire Line
	10750 850  10750 750 
Connection ~ 9750 850 
Connection ~ 10750 850 
$Comp
L AP7333 U6
U 1 1
P 10200 1700
F 0 "U6" H 10000 1900 60  0000 C CNN
F 1 "AP7333-28SAG" H 10450 1400 39  0000 C CNN
F 2 "kicad-libraries:SOT23-3" H 10200 1700 60  0001 C CNN
F 3 "" H 10200 1700 60  0000 C CNN
	1    10200 1700
	1    0    0    -1  
$EndComp
$Comp
L C C10
U 1 1
P 9750 1900
F 0 "C10" V 9800 2000 50  0000 L CNN
F 1 "1uF" V 9600 1800 50  0000 L CNN
F 2 "kicad-libraries:C0603F" H 9750 1900 60  0001 C CNN
F 3 "" H 9750 1900 60  0001 C CNN
	1    9750 1900
	-1   0    0    1   
$EndComp
$Comp
L C C14
U 1 1
P 10750 1900
F 0 "C14" V 10800 2000 50  0000 L CNN
F 1 "1uF" V 10600 1800 50  0000 L CNN
F 2 "kicad-libraries:C0603F" H 10750 1900 60  0001 C CNN
F 3 "" H 10750 1900 60  0001 C CNN
	1    10750 1900
	-1   0    0    1   
$EndComp
$Comp
L GND #PWR038
U 1 1
P 10200 2150
F 0 "#PWR038" H 10200 2150 30  0001 C CNN
F 1 "GND" H 10200 2080 30  0001 C CNN
F 2 "" H 10200 2150 60  0001 C CNN
F 3 "" H 10200 2150 60  0001 C CNN
	1    10200 2150
	-1   0    0    -1  
$EndComp
$Comp
L GND #PWR039
U 1 1
P 9750 2150
F 0 "#PWR039" H 9750 2150 30  0001 C CNN
F 1 "GND" H 9750 2080 30  0001 C CNN
F 2 "" H 9750 2150 60  0001 C CNN
F 3 "" H 9750 2150 60  0001 C CNN
	1    9750 2150
	-1   0    0    -1  
$EndComp
$Comp
L GND #PWR040
U 1 1
P 10750 2150
F 0 "#PWR040" H 10750 2150 30  0001 C CNN
F 1 "GND" H 10750 2080 30  0001 C CNN
F 2 "" H 10750 2150 60  0001 C CNN
F 3 "" H 10750 2150 60  0001 C CNN
	1    10750 2150
	-1   0    0    -1  
$EndComp
$Comp
L 3V3 #PWR041
U 1 1
P 9750 1600
F 0 "#PWR041" H 9750 1700 40  0001 C CNN
F 1 "3V3" H 9750 1725 40  0000 C CNN
F 2 "" H 9750 1600 60  0000 C CNN
F 3 "" H 9750 1600 60  0000 C CNN
	1    9750 1600
	1    0    0    -1  
$EndComp
Wire Wire Line
	9850 1700 9750 1700
Wire Wire Line
	9750 1700 9750 1600
Wire Wire Line
	9750 2150 9750 2100
Wire Wire Line
	10200 2150 10200 2100
Wire Wire Line
	10750 2150 10750 2100
Wire Wire Line
	10550 1700 10750 1700
Wire Wire Line
	10750 1700 10750 1600
Connection ~ 9750 1700
Connection ~ 10750 1700
$Comp
L AP7333 U7
U 1 1
P 10200 2550
F 0 "U7" H 10000 2750 60  0000 C CNN
F 1 "MCP1700T-1202E/TT" V 10450 2200 39  0000 C CNN
F 2 "kicad-libraries:SOT23-3R" H 10200 2550 60  0001 C CNN
F 3 "" H 10200 2550 60  0000 C CNN
	1    10200 2550
	1    0    0    -1  
$EndComp
$Comp
L C C11
U 1 1
P 9750 2750
F 0 "C11" V 9800 2850 50  0000 L CNN
F 1 "1uF" V 9600 2650 50  0000 L CNN
F 2 "kicad-libraries:C0603F" H 9750 2750 60  0001 C CNN
F 3 "" H 9750 2750 60  0001 C CNN
	1    9750 2750
	-1   0    0    1   
$EndComp
$Comp
L C C15
U 1 1
P 10750 2750
F 0 "C15" V 10800 2850 50  0000 L CNN
F 1 "1uF" V 10600 2650 50  0000 L CNN
F 2 "kicad-libraries:C0603F" H 10750 2750 60  0001 C CNN
F 3 "" H 10750 2750 60  0001 C CNN
	1    10750 2750
	-1   0    0    1   
$EndComp
$Comp
L GND #PWR042
U 1 1
P 10200 3000
F 0 "#PWR042" H 10200 3000 30  0001 C CNN
F 1 "GND" H 10200 2930 30  0001 C CNN
F 2 "" H 10200 3000 60  0001 C CNN
F 3 "" H 10200 3000 60  0001 C CNN
	1    10200 3000
	-1   0    0    -1  
$EndComp
$Comp
L GND #PWR043
U 1 1
P 9750 3000
F 0 "#PWR043" H 9750 3000 30  0001 C CNN
F 1 "GND" H 9750 2930 30  0001 C CNN
F 2 "" H 9750 3000 60  0001 C CNN
F 3 "" H 9750 3000 60  0001 C CNN
	1    9750 3000
	-1   0    0    -1  
$EndComp
$Comp
L GND #PWR044
U 1 1
P 10750 3000
F 0 "#PWR044" H 10750 3000 30  0001 C CNN
F 1 "GND" H 10750 2930 30  0001 C CNN
F 2 "" H 10750 3000 60  0001 C CNN
F 3 "" H 10750 3000 60  0001 C CNN
	1    10750 3000
	-1   0    0    -1  
$EndComp
$Comp
L 3V3 #PWR045
U 1 1
P 9750 2450
F 0 "#PWR045" H 9750 2550 40  0001 C CNN
F 1 "3V3" H 9750 2575 40  0000 C CNN
F 2 "" H 9750 2450 60  0000 C CNN
F 3 "" H 9750 2450 60  0000 C CNN
	1    9750 2450
	1    0    0    -1  
$EndComp
Wire Wire Line
	9850 2550 9750 2550
Wire Wire Line
	9750 2550 9750 2450
Wire Wire Line
	9750 3000 9750 2950
Wire Wire Line
	10200 3000 10200 2950
Wire Wire Line
	10750 3000 10750 2950
Wire Wire Line
	10550 2550 10750 2550
Wire Wire Line
	10750 2550 10750 2450
Connection ~ 9750 2550
Connection ~ 10750 2550
Wire Wire Line
	9100 2800 9200 2800
NoConn ~ 9100 3300
NoConn ~ 3450 2400
Wire Wire Line
	3150 4050 3450 4050
Wire Wire Line
	3450 4150 3150 4150
Wire Wire Line
	2700 3850 3450 3850
NoConn ~ 3450 3950
Wire Wire Line
	2550 4950 3450 4950
NoConn ~ 3450 5250
NoConn ~ 3450 2700
NoConn ~ 3450 4650
$Comp
L CONN_01X01 P3
U 1 1
P 2900 5150
F 0 "P3" H 2900 5250 50  0000 C CNN
F 1 "Debug" V 3000 5150 50  0000 C CNN
F 2 "DEBUG_PAD" H 2900 5150 50  0001 C CNN
F 3 "" H 2900 5150 50  0000 C CNN
	1    2900 5150
	-1   0    0    1   
$EndComp
Wire Wire Line
	3100 5150 3450 5150
$Comp
L C C16
U 1 1
P 1600 2700
F 0 "C16" V 1650 2800 50  0000 L CNN
F 1 "220pF" V 1450 2600 50  0000 L CNN
F 2 "C0402E" H 1600 2700 60  0001 C CNN
F 3 "" H 1600 2700 60  0001 C CNN
	1    1600 2700
	-1   0    0    1   
$EndComp
Connection ~ 1600 2500
Wire Wire Line
	1600 2950 1600 2900
Wire Wire Line
	3450 5050 3250 5050
NoConn ~ 3450 2100
$EndSCHEMATC
